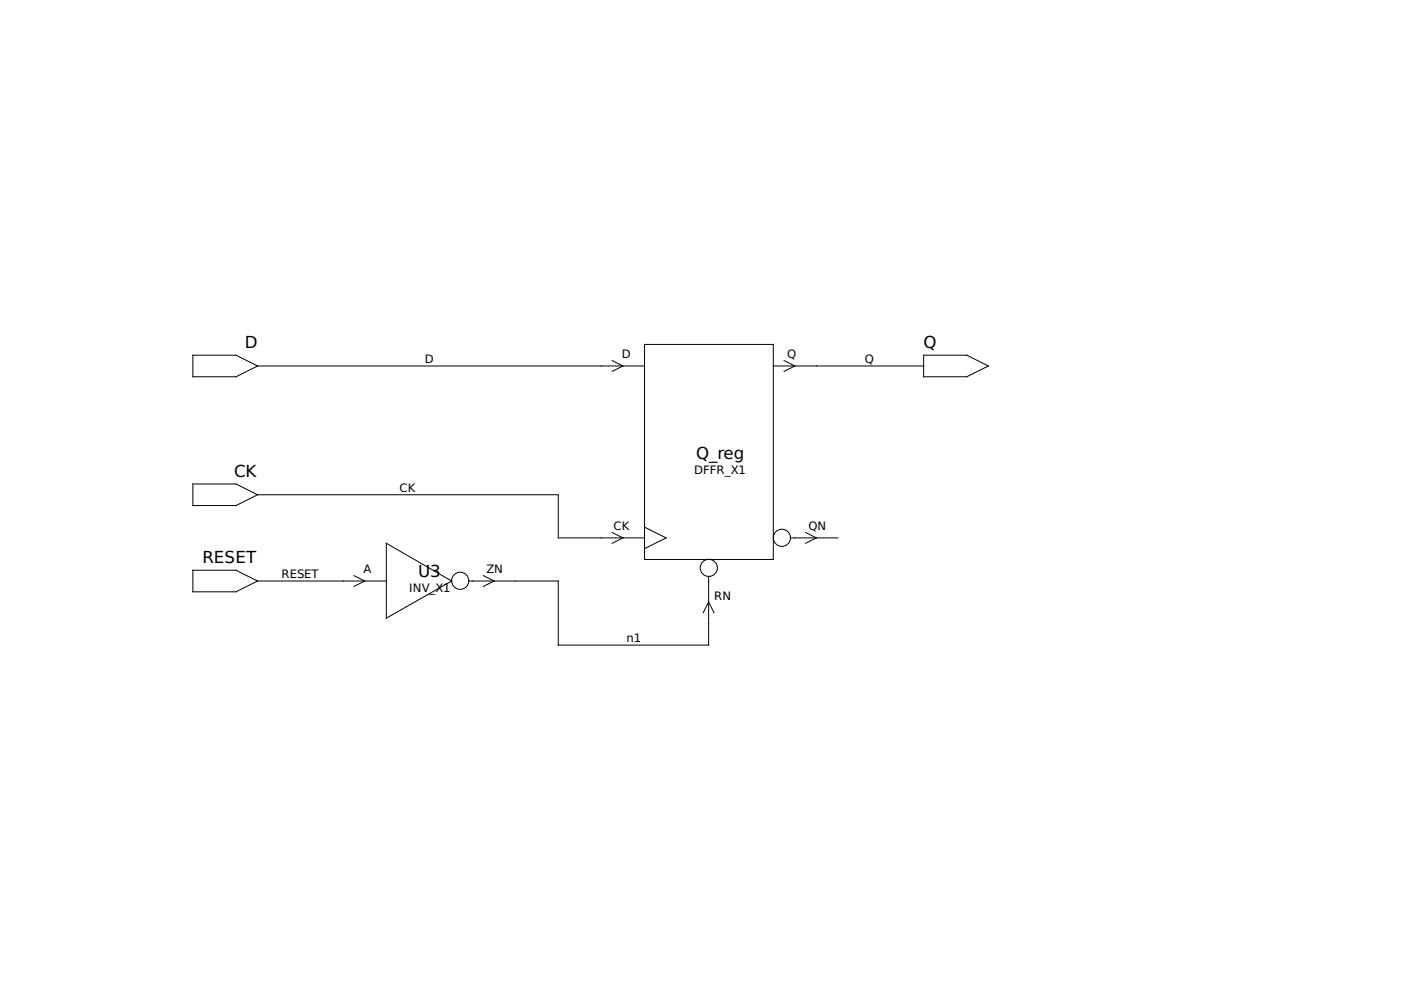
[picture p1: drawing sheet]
<svg xmlns="http://www.w3.org/2000/svg" width="297mm" height="210mm" viewBox="0 0 297 210" stroke-linecap="round" stroke-linejoin="round" font-family="sans-serif">
<g fill="none" stroke="#000" stroke-width=".21">
<path d="M40.9 75.3h9.1l4.6 2.3-4.6 2.3h-9.1zM54.6 77.6h82.1M129.8 76.5l2.3 1.1-2.3 1.1M136.7 73h27.3v45.6h-27.3zM164 77.6h31.8M166.2 76.5l2.3 1.1-2.3 1.1M195.8 75.3h9.2l4.6 2.3-4.6 2.3h-9.2zM40.9 102.6h9.1l4.6 2.3-4.6 2.3h-9.1zM54.6 104.9h63.8v9.1h18.3M81.9 115.2l13.9 8-13.9 7.9zM129.8 112.9l2.3 1.1-2.3 1.2M136.7 111.8l4.5 2.2-4.5 2.3"/>
<path d="M167.6 114h10.1M170.8 112.9l2.3 1.1-2.3 1.2M40.9 120.9h9.1l4.6 2.3-4.6 2.3h-9.1zM54.6 123.2h27.3M75.1 122l2.2 1.2-2.2 1.1M102.5 122l2.3 1.2-2.3 1.1M149.1 129.9l1.1-2.3 1.2 2.3M150.2 122.2v14.6h-31.8v-13.6h-19"/>
<circle cx="165.8" cy="114" r="1.82"/>
<circle cx="97.6" cy="123.1" r="1.82"/>
<circle cx="150.3" cy="120.4" r="1.82"/>
</g>
<g font-size="3.5">
<text x="51.9" y="73.8">D</text>
<text x="195.8" y="73.8">Q</text>
<text x="49.7" y="101.1">CK</text>
<text x="147.6" y="97.3">Q_reg</text>
<text x="42.9" y="119.4">RESET</text>
<text x="88.6" y="122.3">U3</text>
</g>
<g font-size="2.5">
<text x="90" y="77">D</text>
<text x="131.8" y="75.8">D</text>
<text x="166.9" y="75.8">Q</text>
<text x="183.4" y="77">Q</text>
<text x="147.2" y="100.6">DFFR_X1</text>
<text x="84.7" y="104.3">CK</text>
<text x="130" y="112.3">CK</text>
<text x="171.5" y="112.3">QN</text>
<text x="59.7" y="122.6">RESET</text>
<text x="77.1" y="121.4">A</text>
<text x="86.7" y="125.6">INV_X1</text>
<text x="103.1" y="121.4">ZN</text>
<text x="151.4" y="127.1">RN</text>
<text x="132.8" y="136.1">n1</text>
</g>
</svg>
